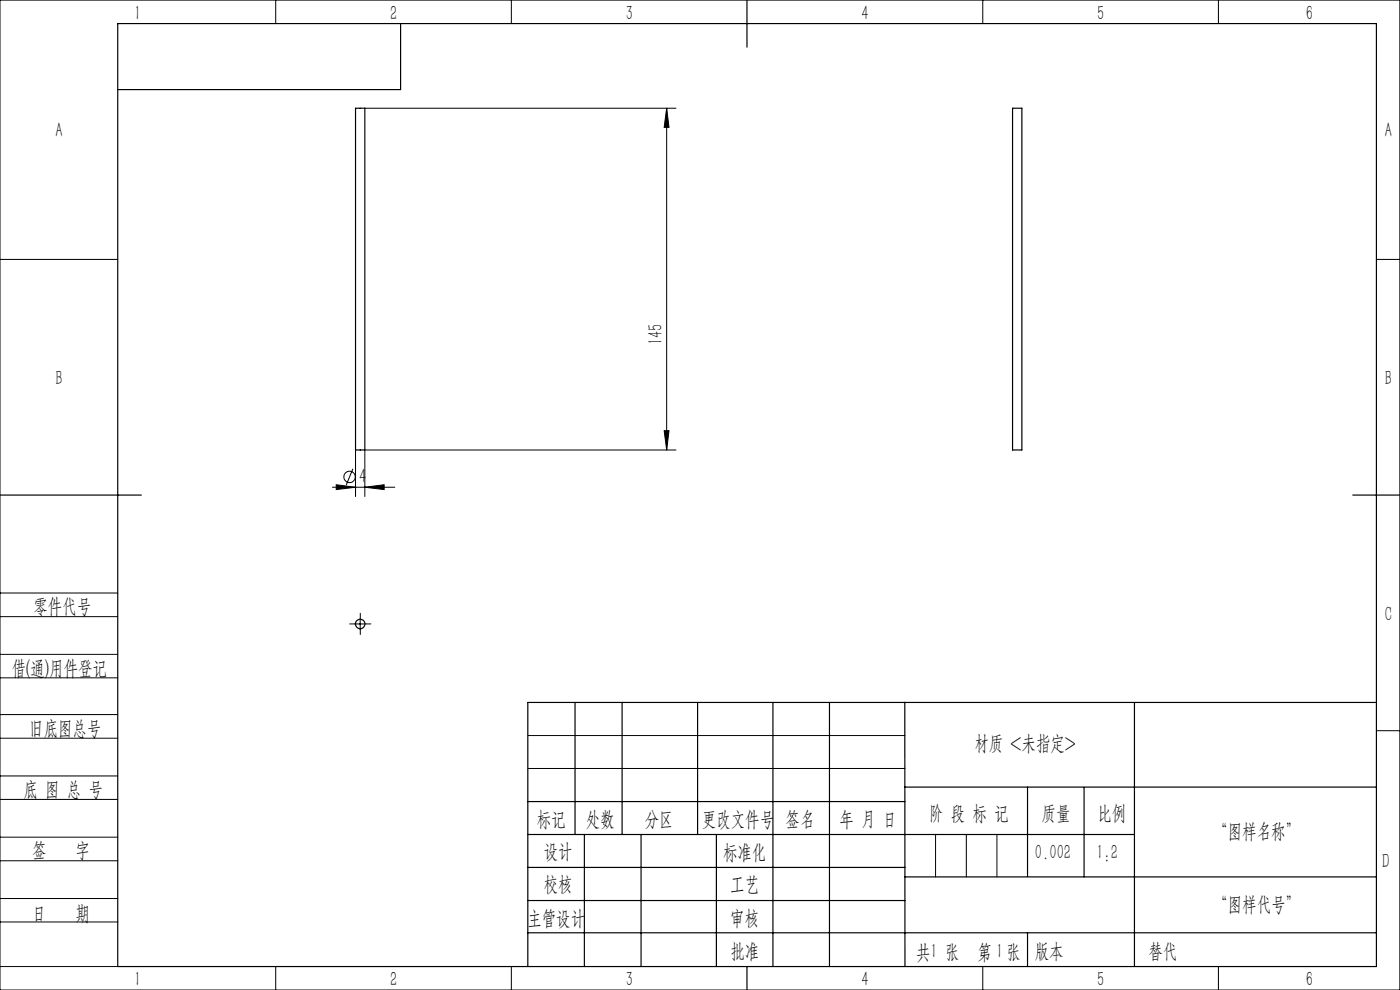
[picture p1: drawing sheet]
<svg xmlns="http://www.w3.org/2000/svg" width="297mm" height="210mm" viewBox="0 0 297 210" stroke-linecap="round" stroke-linejoin="round" font-family="sans-serif">
<g fill="none" stroke="#000" stroke-width=".25">
<path d="M25 5h267v200h-267zM85 5v14h-60M158.5 0v10M75.4 23h2v72.5h-2zM214.8 23h2v72.5h-2zM0 105h30M287 105h10M122 149v28M132 149v28M148 149v28M164 149v56M176 149v56"/>
<path d="M191.9 149l.1 56M240.7 149v56M292 149h-180v56M112 177h128.7M112 170h80M124 177v28M136 177v28M152 177v28M191.9 167h100.1M218 167v18.9M230 167v19M112 197.9h180"/>
<path d="M112 184h80M112 191h80M192 186h100M218 197.9v7.1M158.5 205v5"/>
<circle cx="76.4" cy="132.4" r="1.01"/>
</g>
<g fill="none" stroke="#000" stroke-width=".21">
<path d="M0 0h297v210h-297zM58.5 0v5M108.5 0v5M208.5 0v5M258.5 0v5M77.4 23h66M141.4 23l.5 4h-1zM141.4 23v72.5M0 55h25M292 55h5M74.9 99.4l-1.5 3.5M75.4 95.5v9.8"/>
<path d="M140.9 91.4h1l-.5 4.1zM143.4 95.5h-66v9.8M70.5 103.4h13.2M71.3 102.8l4.1 .6-4.1 .4zM77.4 103.4l4.1-.6v1zM0 138.8h25M0 125.8h25M0 130.8h25M75.2 132.4h2.4M76.4 131.1v2.5M0 143.8h25M0 156.6h25"/>
<path d="M0 151.6h25M112 156h80M292 155h5M0 169.6h25M0 164.6h25M0 177.6h25M112 163h80M198.5 177v9M205 177v9M211.5 177v9M0 182.6h25M0 190.6h25"/>
<path d="M0 195.6h25M0 205h25M58.5 205v5M108.5 205v5M208.5 205v5M258.5 205v5"/>
<circle cx="74.1" cy="101.2" r="1.21"/>
</g>
<path d="M75.2 132.3h-1M76.4 131.1v-1M76.4 133.6v1M77.7 132.3h1" fill="none" stroke="#000" stroke-width=".21" stroke-dasharray="30.5 1.3 1.3 1.3"/>
<g fill="#000">
<path d="M140.9 91.4h1l-.5 4.1zM141.4 23l.5 4h-1z"/>
<path d="M77.4 103.4l4.1-.6v1zM71.3 102.8l4.1 .6-4.1 .4z"/>
</g>
<g font-size="4.4">
<text x="28.5" y="4.1">1</text>
<text x="82.7" y="4.1">2</text>
<text x="132.7" y="4.1">3</text>
<text x="182.7" y="4.1">4</text>
<text x="232.7" y="4.1">5</text>
<text x="277" y="4.1">6</text>
<text x="11.8" y="29.1">A</text>
<text x="293.8" y="29.1">A</text>
<text x="140.6" y="73.2" transform="rotate(-90 140.6 73.2)">145</text>
<text x="11.8" y="81.6">B</text>
<text x="293.8" y="81.6">B</text>
<text x="76.2" y="102.5">4</text>
<text x="7.1" y="130.1">零件代号</text>
<text x="293.7" y="131.6">C</text>
<text x="2.5" y="143.2">借(通)用件登记</text>
<text x="6.2" y="155.8">旧底图总号</text>
<text x="206.7" y="159.1">材质 &lt;未指定&gt;</text>
<text x="5" y="168.9">底 图 总 号</text>
<text x="197.1" y="173.8">阶 段 标 记</text>
<text x="221" y="173.8">质量</text>
<text x="232.8" y="173.8">比例</text>
<text x="113.9" y="175.2">标记</text>
<text x="124.3" y="175.2">处数</text>
<text x="136.8" y="175.2">分区</text>
<text x="148.9" y="175.2">更改文件号</text>
<text x="166.7" y="175.2">签名</text>
<text x="178.1" y="175.2">年 月 日</text>
<text x="257.4" y="177.9">“图样名称”</text>
<text x="6.8" y="181.9">签</text>
<text x="16" y="181.9">字</text>
<text x="115.3" y="182.1">设计</text>
<text x="153.4" y="182.2">标准化</text>
<text x="219.6" y="182.1">0.002</text>
<text x="232.6" y="182.1">1:2</text>
<text x="293.2" y="184.1">D</text>
<text x="115.3" y="189">校核</text>
<text x="154.9" y="189">工艺</text>
<text x="6.8" y="195.2">日</text>
<text x="16" y="195.2">期</text>
<text x="111.9" y="196.2">主管设计</text>
<text x="154.9" y="196.2">审核</text>
<text x="257.4" y="193.2">“图样代号”</text>
<text x="154.9" y="203.1">批准</text>
<text x="194.4" y="203.4">共 张</text>
<text x="197.4" y="203.1">1</text>
<text x="207.4" y="203.4">第 张</text>
<text x="211.3" y="203.1">1</text>
<text x="219.5" y="203.1">版本</text>
<text x="243.6" y="203.1">替代</text>
<text x="28.5" y="209.1">1</text>
<text x="82.7" y="209.1">2</text>
<text x="132.7" y="209.1">3</text>
<text x="182.7" y="209.1">4</text>
<text x="232.7" y="209.1">5</text>
<text x="277" y="209.1">6</text>
</g>
</svg>
